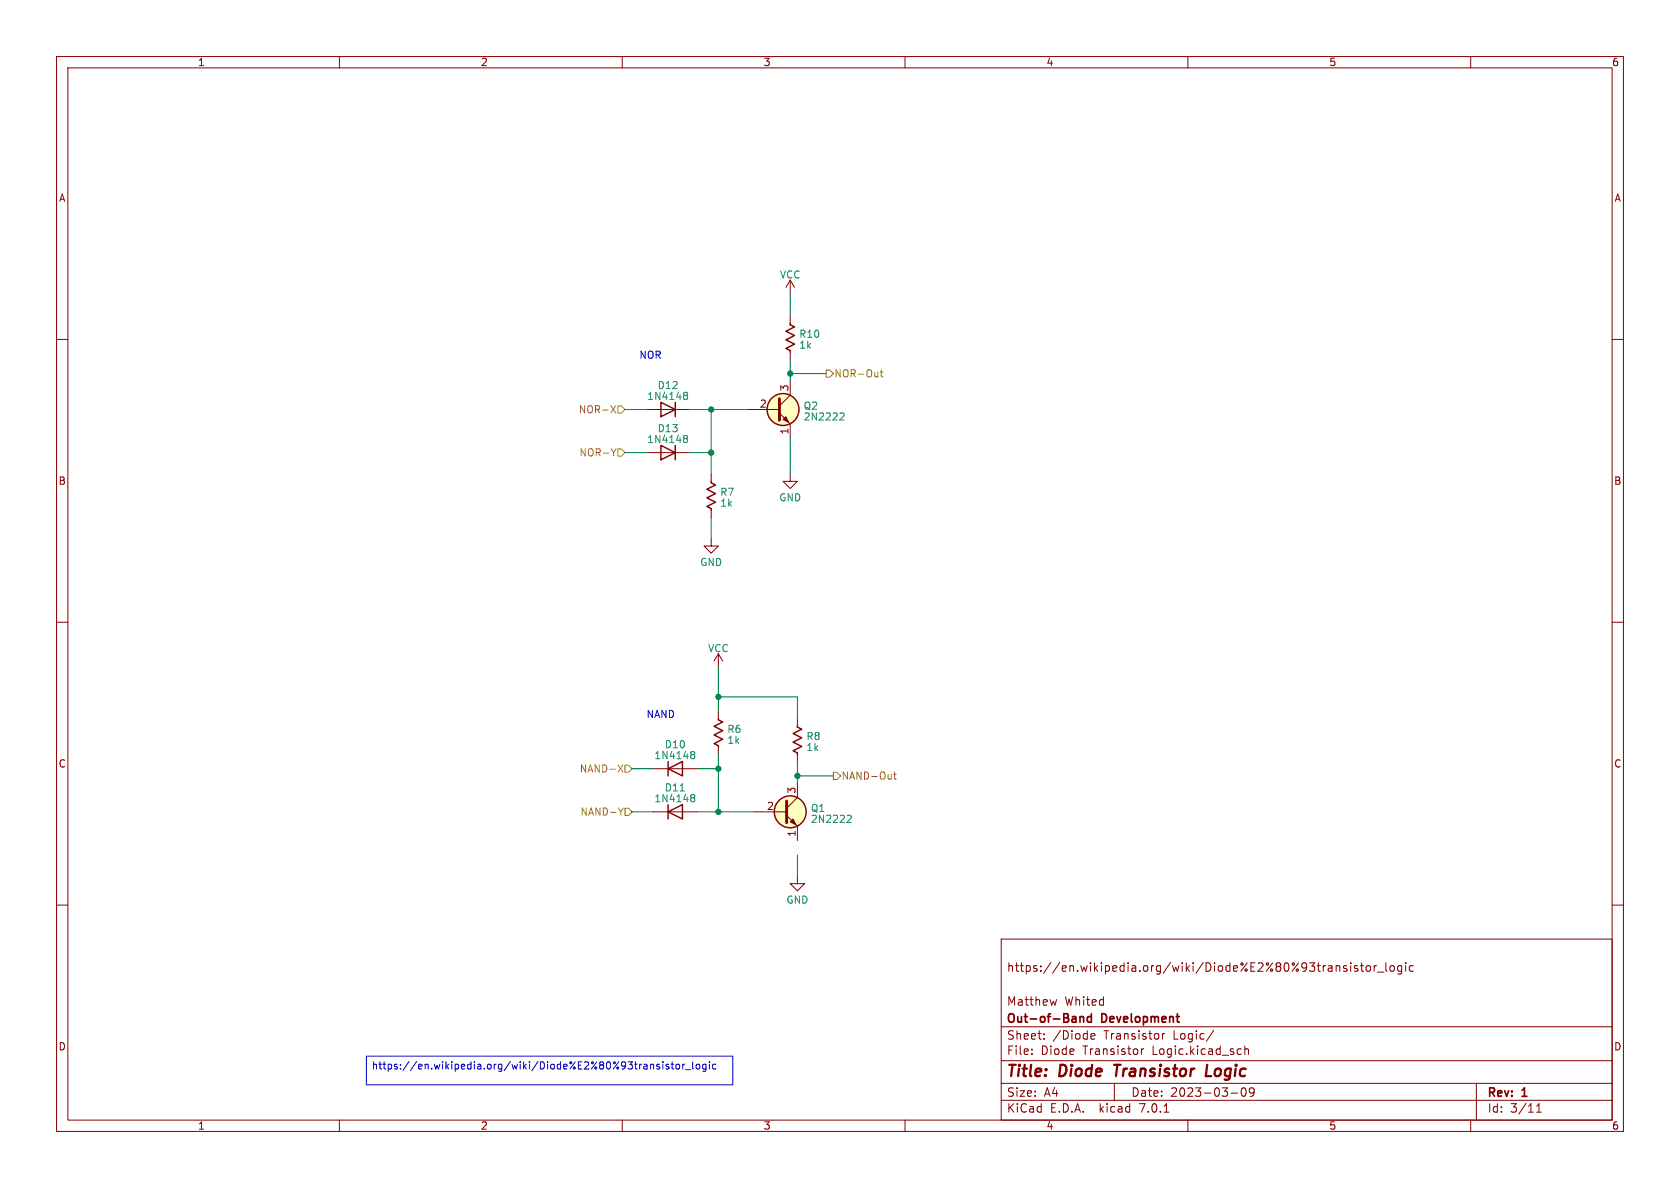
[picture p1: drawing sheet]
<svg xmlns="http://www.w3.org/2000/svg" width="297mm" height="210mm" viewBox="0 0 297 210" stroke-linecap="round" stroke-linejoin="round" font-family="sans-serif">
<g fill="none" stroke="#840000" stroke-width=".18">
<path d="M10 10h277v190h-277zM12 12h273v186h-273zM60 10v2M110 10v2M160 10v2M210 10v2M260 10v2M10 60h2M139.7 49.5v2.6M139.7 55.9v1.3M139.7 49.5l-.8 1.3M139.7 49.5l.8 1.3"/>
<path d="M285 60h2M114.3 72.4h7.6M132.1 72.4h5.7M137.8 73l1.9 1.9v2.6M139.7 67.3v2.6l-1.9 1.9M139.7 62.2v1.3M114.3 80h7.6M125.7 95.3v1.2h1.3l-1.3 1.3-1.2-1.3h1.2M125.7 83.8v1.3M125.7 90.2v1.2M139.7 83.8v1.3h1.3l-1.3 1.3-1.3-1.3h1.3M10 110h2"/>
<path d="M127 115.6v2.5M127 115.6l-.8 1.2M127 115.6l.8 1.2M285 110h2M115.6 135.9h7.6M127 125.7v1.3M127 132.1v1.3M141 127v1.3M141 133.4v1.2M141 138.4v2.6l-1.9 1.9M10 160h2M115.6 143.5h7.6"/>
<path d="M133.3 143.5h5.8M139.1 144.1l1.9 2v2.5M141 154.9v1.3h1.2l-1.2 1.3-1.3-1.3h1.3M285 160h2M177 166h108v32h-108zM186.8 176.7l-.3 1M238.1 170.8l-.4-.1-.2 .2 .1 .2 .5 .2v.3h-.6M238.8 170.2v.1M238.8 170.7v1M240 170.8l-.4-.1-.2 .2 .1 .2 .5 .2v.3h-.6M240.5 170.7h.6M240.7 170.2v1.3l.4 .2"/>
<path d="M241.6 170.8l.2-.1 .4 .1 .1 .6-.2 .2-.3 .1-.2-.1zM242.9 170.7v1M243.4 170.7l-.3 .1-.2 .2M243.5 171.8h1.1M245 170.2v1.3l.2 .2M245.9 170.8l.3-.1 .3 .3v.4l-.3 .3-.3-.1-.2-.2v-.4zM247.8 170.7v1.2l-.3 .3-.4-.1M247.8 170.8l-.4-.1-.3 .3v.4l.1 .2h.6M248.5 170.2v.1M248.5 170.7v1M249.9 170.8l-.5-.1-.3 .3v.4l.2 .2h.6M60 198v2"/>
<path d="M110 198v2M160 198v2M177 194.5h108M177 191.5h108M177 187.5h108M177 181.5h108M182.4 186.3v.1M182.4 185.5v.1M184.6 183.6v.1M184.6 182.8v.1M192.9 183.2l.7-.1-.1-.3-.4-.1-.2 .2v.7h.6M197 191.5v3"/>
<path d="M201.8 185.4v1M202.2 185.4l-.3 .1-.1 .2M205.5 182.7v1M205.8 196.6h.8M205.9 182.7l-.3 .1-.1 .2M210 198v2M214.6 182.1l-1.3 2M217.6 193.2h1.2M219 185.4l.4 .1M219.4 186.3l-.4 .1M219.6 192.4a1 1 0 0 0 .2 1.4 .81 .81 0 0 0 .6-.6 .81 .81 0 0 0-.3-.8M220.1 185.5l.2-.1 .3 .1 .1 .9"/>
<path d="M220.1 184.9v1.5M221 192.4l-.1 .2 .1 .6h.4l.3-.3M221.6 192.4a.99 .99 0 0 1-.3 1.4h-.3M260 198v2M261 191.5v6.5M271.6 196.6h.9M271.6 195.5l.5-.4v1.5"/>
</g>
<path d="M197 188.2h1.1M213.4 188.2l-.2 2h.9" fill="none" stroke="#840000" stroke-width=".4"/>
<path d="M190.9 179.7v1M190.9 179.8l.2-.1 .4 .1 .1 .9M192.9 179.8l-.4-.1-.3 .3v.4l.2 .2h.5M192.9 179.2v1.5" fill="none" stroke="#840000" stroke-width=".3"/>
<g fill="none" stroke="#840000" stroke-width=".25">
<path d="M139.7 57.2v.2l.8 .4-1.6 .7 1.6 .8-1.6 .8 1.6 .7-1.6 .8 .8 .4v.2M116.8 78.7l2.6 1.3-2.6 1.3zM116.8 71.1l2.6 1.3-2.6 1.3zM119.4 71.1v2.6M119.4 78.7v2.6M125.7 85.1v.2l.8 .4-1.5 .8 1.5 .7-1.5 .8 1.5 .8-1.5 .7 .7 .4v.3M118.1 135.9l2.5-1.3v2.6zM118.1 134.6v2.6M127 127v.3l.8 .3-1.6 .8 1.6 .8-1.6 .7 1.6 .8-1.6 .7 .8 .4v.3M141 128.3v.2l.7 .4-1.5 .8 1.5 .7-1.5 .8 1.5 .8-1.5 .7 .8 .4v.3M118.1 143.5l2.5-1.3v2.6zM118.1 142.2v2.6"/>
<circle cx="138.4" cy="72.4" r="2.82"/>
<circle cx="139.7" cy="143.5" r="2.82"/>
</g>
<g fill="#ffffc2" stroke="#ffffc2" stroke-width=".18">
<circle cx="138.4" cy="72.4" r="2.82"/>
<circle cx="139.7" cy="143.5" r="2.82"/>
</g>
<path d="M137.8 70.5v3.8M139.1 141.6v3.8" fill="none" stroke="#840000" stroke-width=".51"/>
<g fill="#840000" stroke="#840000" stroke-width=".18">
<path d="M138.4 74.2l.5-.5 .5 1z"/>
<path d="M139.7 145.3l.5-.5 .5 1z"/>
</g>
<g fill="none" stroke="#008484" stroke-width=".18">
<path d="M121.1 77h.3l.2 .2-.3 .3M121.1 69.3l.3 .1 .2 .2-.3 .3M121.1 77.5h.2M121.1 69.9h.2M121.3 69.9l.3 .2v.3l-.2 .2h-.3M121.3 77.5l.3 .3v.2l-.2 .2h-.3M148.7 73h.4l.1 .3-.8 1h.8M122.3 132.8l.4 .1 .1 .2-.2 .3M122.3 133.4h.3M122.6 133.4l.2 .2v.3l-.1 .2h-.4M122.3 140.5h.3l.2 .2-.2 .3M122.3 141h.3"/>
<path d="M122.6 141l.2 .3v.2l-.1 .2h-.4M149.9 144.1l.5 .1 .1 .3-.8 .9h.8"/>
</g>
<g fill="none" stroke="#848400" stroke-width=".18">
<path d="M108 71.7l.8 1.3M108.8 71.7l-.8 1.3M108.9 79.3l-.4 .7M109.2 71.8h.7l.6 .6-.6 .6h-.7zM109.2 79.4h.7l.6 .6-.6 .6h-.7zM146 65.4h.7l.6 .6-.6 .7h-.7zM155.6 65.8h.5M155.8 65.4v1l.3 .2M109.3 135.2l.8 1.3M110.1 135.2l-.8 1.3M110.5 135.3h.6l.7 .6-.7 .6h-.6zM147.3 136.5h.7l.6 .7-.6 .6h-.7z"/>
<path d="M158 136.9h.5M158.2 136.5v1.1l.3 .1M110.2 142.8l-.4 .7M110.5 142.9h.6l.7 .6-.7 .6h-.6z"/>
</g>
<g fill="none" stroke="#0000c2" stroke-width=".18">
<path d="M64.8 186.7h64.7v5.1h-64.7zM116.6 188.2l-.3-.1-.2 .2 .1 .2 .4 .1v.3h-.5M117.2 187.7v.1M117.2 188.1v.9M118.2 188.2l-.3-.1-.2 .2 .1 .2 .4 .1v.3h-.5M118.6 188.1h.5M118.8 187.7v1.1l.3 .2M119.6 188.2l.3-.1 .3 .3v.3l-.3 .3-.3-.1-.1-.2zM120.7 188.1v.9M121.1 188.1l-.4 .3M121.2 189.1h.9M122.4 187.7v1.1l.2 .2"/>
<path d="M123.2 188.2l.3-.1 .2 .3v.3l-.2 .3-.3-.1-.1-.2zM124.8 188.2l-.4-.1-.2 .3 .1 .5h.5M124.8 188.1v1.1l-.2 .2-.3-.1M125.4 187.7v.1M125.4 188.1v.9M126.6 188.2l-.4-.1-.2 .3 .1 .5h.5"/>
</g>
<g fill="none" stroke="#008400" stroke-width=".18">
<path d="M139.7 52.1v3.8M110.5 72.4h3.8M121.9 72.4h10.2M125.7 72.4v11.4M139.7 63.5v3.8M139.7 77.5v6.3M139.7 66h6.3M110.5 80h3.8M121.9 80h3.8M125.7 91.4v3.9M127 118.1v7.6M111.8 135.9h3.8"/>
<path d="M123.2 135.9h3.8M127 123.2h14v3.8M127 133.4v10.1M141 134.6v3.8M141 137.2h6.3M111.8 143.5h3.8M123.2 143.5h10.1M141 151.1v3.8"/>
</g>
<g fill="#008400" stroke="#008400" stroke-width=".18">
<circle cx="139.7" cy="66" r=".46"/>
<circle cx="125.7" cy="72.4" r=".46"/>
<circle cx="125.7" cy="80" r=".46"/>
<circle cx="127" cy="135.9" r=".46"/>
<circle cx="127" cy="143.5" r=".46"/>
<circle cx="141" cy="137.2" r=".46"/>
<circle cx="127" cy="123.2" r=".46"/>
</g>
<g font-size="2.8" fill="#840000">
<text x="178" y="190.8">Title:</text>
<text x="187.4" y="190.8">Diode</text>
<text x="197.7" y="190.8">Transistor</text>
<text x="214.5" y="190.8">Logic</text>
</g>
<g font-size="2.1" fill="#840000">
<text x="178" y="171.9">https://en.wikipedia.org/wiki/Diode%E2%80%93transistor_logic</text>
<text x="178" y="177.9">Matthew</text>
<text x="188.2" y="177.9">Whited</text>
<text x="178" y="183.9">Sheet:</text>
<text x="178" y="181.1">Out-of-Band</text>
<text x="186.2" y="183.9">/Diode</text>
<text x="194.9" y="181.1">Development</text>
<text x="195.2" y="183.9">Transistor</text>
<text x="207.5" y="183.9">Logic/</text>
<text x="178" y="186.6">File:</text>
<text x="184" y="186.6">Diode</text>
<text x="191.4" y="186.6">Transistor</text>
<text x="203.7" y="186.6">Logic.kicad_sch</text>
<text x="178" y="196.8">KiCad</text>
<text x="178" y="194">Size:</text>
<text x="184.6" y="194">A4</text>
<text x="185.7" y="196.8">E.D.A.</text>
<text x="194.4" y="196.8">kicad</text>
<text x="200" y="194">Date:</text>
<text x="201.5" y="196.8">7.0.1</text>
<text x="206.9" y="194">2023-03-09</text>
<text x="263" y="194.2">Rev:</text>
<text x="263" y="196.8">Id:</text>
<text x="267" y="196.8">3/11</text>
<text x="269.2" y="194.2">1</text>
</g>
<g font-size="1.8" fill="#840000">
<text x="35" y="11.8">1</text>
<text x="85" y="11.8">2</text>
<text x="135" y="11.8">3</text>
<text x="185" y="11.8">4</text>
<text x="235" y="11.8">5</text>
<text x="285" y="11.8">6</text>
<text x="10.4" y="35.8">A</text>
<text x="285.4" y="35.8">A</text>
<text x="139.4" y="69.2" transform="rotate(-90 139.4 69.2)">3</text>
<text x="134.3" y="72.1">2</text>
<text x="139.4" y="76.9" transform="rotate(-90 139.4 76.9)">1</text>
<text x="10.3" y="85.8">B</text>
<text x="285.3" y="85.8">B</text>
<text x="10.3" y="135.8">C</text>
<text x="285.3" y="135.8">C</text>
<text x="135.5" y="143.3">2</text>
<text x="140.7" y="140.4" transform="rotate(-90 140.7 140.4)">3</text>
<text x="140.7" y="148" transform="rotate(-90 140.7 148)">1</text>
<text x="10.3" y="185.8">D</text>
<text x="285.3" y="185.8">D</text>
<text x="35" y="199.8">1</text>
<text x="85" y="199.8">2</text>
<text x="135" y="199.8">3</text>
<text x="185" y="199.8">4</text>
<text x="235" y="199.8">5</text>
<text x="285" y="199.8">6</text>
</g>
<g font-size="1.8" fill="#008484">
<text x="137.8" y="49.4">VCC</text>
<text x="141.2" y="59.9">R10</text>
<text x="141.2" y="61.8">1k</text>
<text x="114.4" y="70.9">1N4148</text>
<text x="116.2" y="68.9">D12</text>
<text x="116.2" y="76.6">D13</text>
<text x="142" y="72.6">Q2</text>
<text x="142" y="74.5">2N2222</text>
<text x="114.4" y="78.5">1N4148</text>
<text x="127.3" y="87.8">R7</text>
<text x="127.3" y="89.7">1k</text>
<text x="137.7" y="88.8">GND</text>
<text x="123.7" y="100.2">GND</text>
<text x="125.1" y="115.4">VCC</text>
<text x="128.5" y="129.7">R6</text>
<text x="128.5" y="131.6">1k</text>
<text x="142.5" y="131">R8</text>
<text x="115.6" y="134.4">1N4148</text>
<text x="117.5" y="132.4">D10</text>
<text x="142.5" y="132.9">1k</text>
<text x="115.6" y="142">1N4148</text>
<text x="117.5" y="140.1">D11</text>
<text x="143.3" y="143.7">Q1</text>
<text x="143.3" y="145.6">2N2222</text>
<text x="139" y="159.9">GND</text>
</g>
<g font-size="1.8" fill="#0000c2">
<text x="113" y="63.5">NOR</text>
<text x="114.3" y="127">NAND</text>
<text x="65.7" y="189.3">https://en.wikipedia.org/wiki/Diode%E2%80%93transistor_logic</text>
</g>
<g font-size="1.8" fill="#848400">
<text x="147.5" y="66.9">NOR-Out</text>
<text x="102.2" y="73.2">NOR-X</text>
<text x="102.3" y="80.8">NOR-Y</text>
<text x="102.4" y="136.7">NAND-X</text>
<text x="148.8" y="138">NAND-Out</text>
<text x="102.5" y="144.3">NAND-Y</text>
</g>
</svg>
